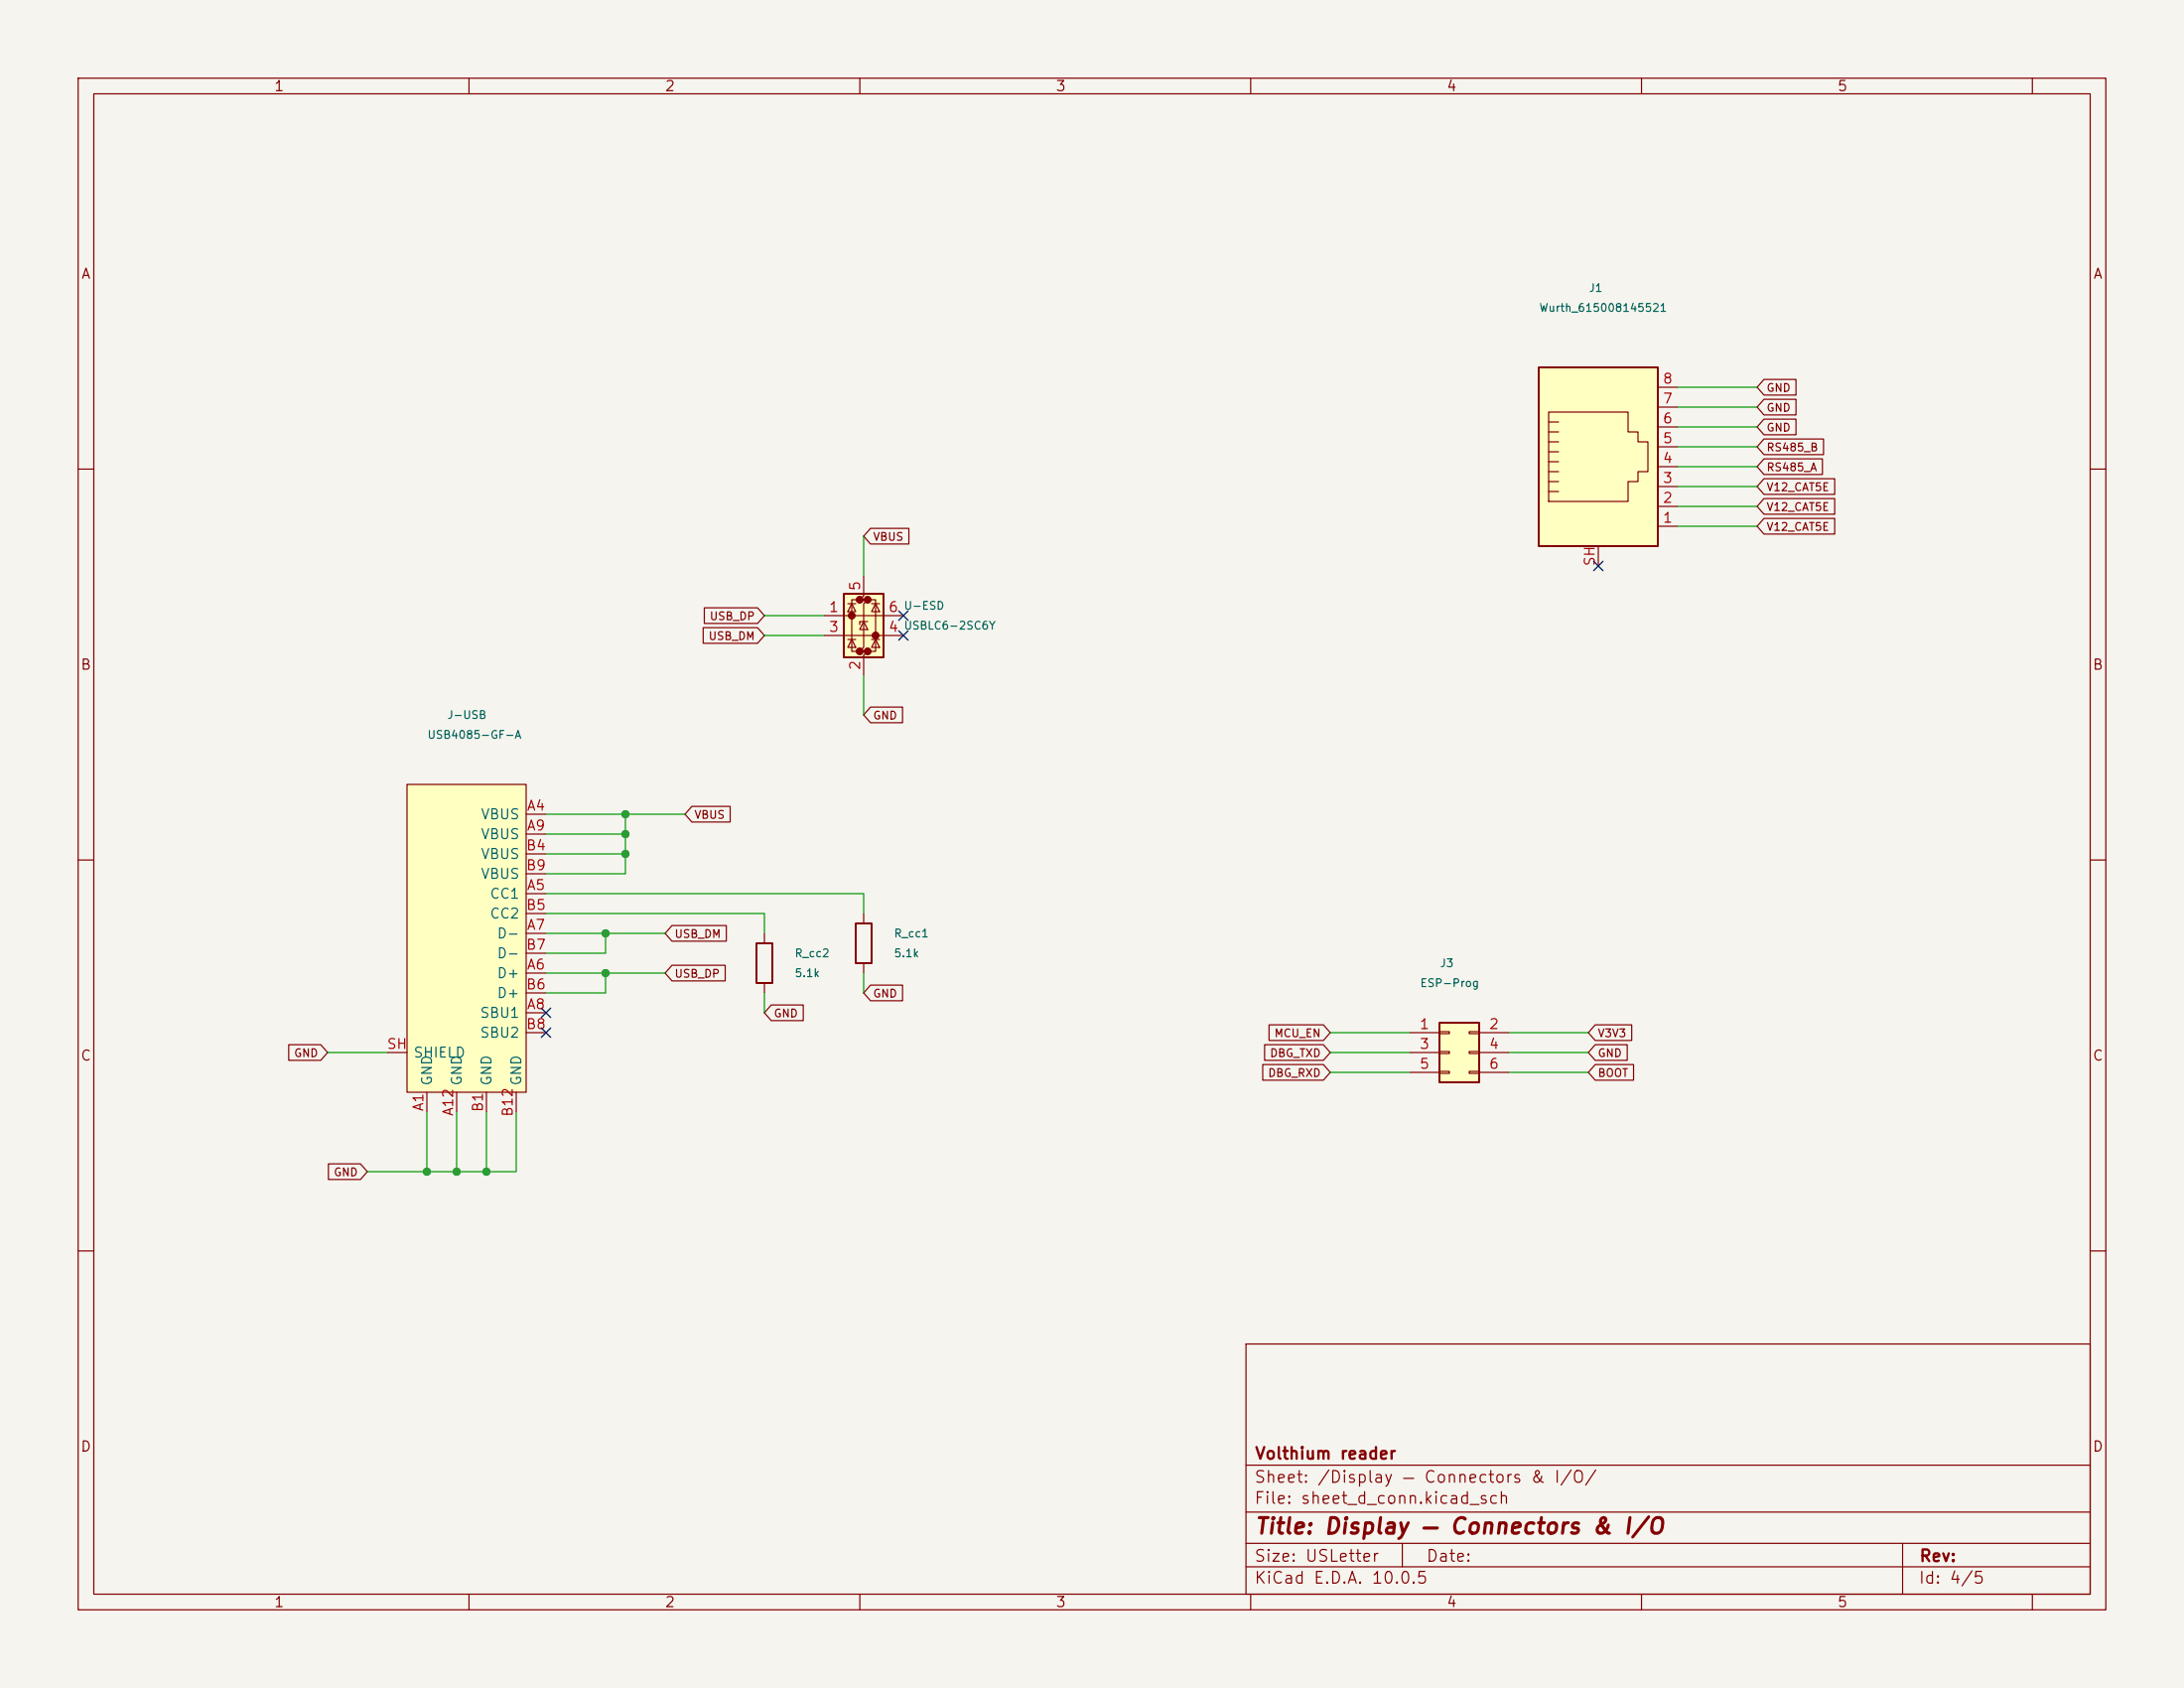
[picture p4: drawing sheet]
<svg xmlns="http://www.w3.org/2000/svg" width="279mm" height="216mm" viewBox="0 0 279 216" stroke-linecap="round" stroke-linejoin="round" font-family="sans-serif">
<path d="M0 0h279.4v215.9h-279.4z" fill="#f5f4ef" stroke="#f5f4ef" stroke-width=".13"/>
<g fill="none" stroke="#840000" stroke-width=".15">
<path d="M10 10h259.4v195.9h-259.4zM12 12h255.4v191.9h-255.4zM60 10v2M110 10v2M160 10v2M210 10v2M260 10v2M10 60h2M267.4 60h2M10 110h2M267.4 110h2M10 160h2"/>
<path d="M159.4 171.9h108v32h-108zM267.4 160h2M159.4 197.4h108M159.4 193.4h108M159.4 187.4h108M179.4 197.4v3M243.4 197.4v6.5M60 203.9v2M110 203.9v2M159.4 200.4h108M160 203.9v2M210 203.9v2"/>
<path d="M260 203.9v2"/>
</g>
<path d="M196.8 47h15.3v22.9h-15.3z" fill="#ffffc2"/>
<g fill="none" stroke="#840000" stroke-width=".15">
<path d="M198.1 57.8h1.3M198.1 59.1h1.3M198.1 52.7h10.2v2.5h1.2v1.3h1.3v3.8h-1.3v1.3h-1.2v2.5h-10.2zM198.1 56.5h1.3M198.1 54h1.3M198.1 55.2h1.3M212.1 59.7h2.5M212.1 57.2h2.5M212.1 54.6h2.5M212.1 52.1h2.5M212.1 49.5h2.5M198.1 60.3h1.3"/>
<path d="M198.1 61.6h1.3M198.1 62.9h1.3M204.5 69.9v2.5M212.1 67.3h2.5M212.1 64.8h2.5M212.1 62.2h2.5"/>
</g>
<path d="M196.8 47h15.3v22.9h-15.3z" fill="none" stroke="#840000" stroke-width=".25"/>
<path d="M52.1 100.3h15.2v39.4h-15.2z" fill="#ffffc2"/>
<g fill="none" stroke="#840000" stroke-width=".15">
<path d="M52.1 100.3h15.2v39.4h-15.2zM67.3 104.1h2.5M67.3 114.3h2.5M67.3 119.4h2.5M67.3 106.7h2.5M67.3 109.2h2.5M67.3 116.8h2.5M67.3 111.8h2.5M49.5 134.6h2.6M54.6 139.7v2.5M58.4 139.7v2.5M62.2 139.7v2.5"/>
<path d="M66 139.7v2.5M67.3 124.5h2.5M67.3 129.5h2.5M67.3 127h2.5M67.3 121.9h2.5M67.3 132.1h2.5"/>
</g>
<path d="M184.1 130.8h5.1v7.6h-5.1z" fill="#ffffc2"/>
<path d="M184.1 130.8h5.1v7.6h-5.1z" fill="none" stroke="#840000" stroke-width=".25"/>
<path d="M180.3 132.1h3.8M180.3 134.6h3.8M180.3 137.2h3.8M184.1 132h1.3v.2h-1.3zM184.1 134.5h1.3v.2h-1.3zM184.1 137h1.3v.3h-1.3zM188 132h1.2v.2h-1.2zM188 134.5h1.2v.2h-1.2zM188 137h1.2v.3h-1.2zM189.2 132.1h3.8M189.2 134.6h3.8M189.2 137.2h3.8" fill="none" stroke="#840000" stroke-width=".15"/>
<path d="M107.9 75.9h5.1v8.2h-5.1z" fill="#ffffc2"/>
<g fill="#840000" stroke="#840000" stroke-width=".51">
<circle cx="109" cy="78.7" r=".25"/>
<circle cx="110" cy="76.7" r=".25"/>
<circle cx="110" cy="83.3" r=".25"/>
<circle cx="111" cy="76.7" r=".25"/>
<circle cx="111" cy="83.3" r=".25"/>
<circle cx="112" cy="81.3" r=".25"/>
</g>
<g fill="none" stroke="#840000" stroke-width=".15">
<path d="M225.7 58.7h7.4v2h-7.4l-.9-1zM225.7 56.1h7.6v2.1h-7.6l-.9-1zM225.7 53.6h4.1v2h-4.1l-.9-1zM225.7 51.1h4.1v2h-4.1l-.9-1zM225.7 48.5h4.1v2h-4.1l-.9-1zM90.1 77.7h6.8l.9 1-.9 1h-6.8zM105.4 78.7h10.2M108.5 77.2h1M109 77.2l.5 1h-1zM110 76.7h-1v6.6h1M110.5 73.7v2.5l-.5 .5h1l-.5 .5v5.6l-.5 .5h1l-.5 .5v2.6M110.5 79.5l.5 1h-1z"/>
<path d="M111 79.5h-1v.4M111 76.7h1v6.6h-1M111.4 67.6h4.9v2h-4.9l-.9-1zM111.5 77.2h1M112 77.2l.5 1h-1zM225.7 61.2h9v2h-9l-.9-1zM225.7 66.3h9v2h-9l-.9-1zM225.7 63.8h9v2h-9l-.9-1zM90 80.3h6.9l.9 1-.9 1h-6.9zM105.4 81.3h10.2M108.5 81.8h1M109 81.8l.5 1h-1z"/>
<path d="M111.4 90.4h4.1v2h-4.1l-.9-1zM111.5 81.8h1M112 81.8l.5 1h-1zM86 118.4h6.9v2h-6.9l-.9-1zM88.5 103.1h4.9v2h-4.9l-.9-1zM97.8 119.4v1.3M110.5 116.8v1.3M36.9 133.6h4.1l.9 1-.9 1h-4.1zM86 123.5h6.8v2h-6.8l-.9-1zM97.8 125.7v1.3M98.7 128.5h4.1v2h-4.1l-.9-1zM110.5 123.2v1.3"/>
<path d="M111.4 126h4.1v2h-4.1l-.9-1zM161.5 136.2h7.8l.9 1-.9 1h-7.8zM161.8 133.6h7.5l.9 1-.9 1h-7.5zM162.3 131.1h7l.9 1-.9 1h-7zM204.1 133.6h4.1v2h-4.1l-.9-1zM204.1 131.1h4.6v2h-4.6l-.9-1zM204.1 136.2h4.9v2h-4.9l-.9-1zM42 148.9h4.1l.9 1-.9 1h-4.1z"/>
</g>
<path d="M107.9 75.9h5.1v8.2h-5.1zM109.5 118.1h2v5.1h-2zM96.8 120.7h2v5h-2z" fill="none" stroke="#840000" stroke-width=".25"/>
<g fill="none" stroke="#009600" stroke-width=".15">
<path d="M214.6 59.7h10.2M214.6 57.2h10.2M214.6 54.6h10.2M214.6 52.1h10.2M214.6 49.5h10.2M97.8 78.7h7.6M110.5 68.6v5.1M214.6 67.3h10.2M214.6 64.8h10.2M214.6 62.2h10.2M97.8 81.3h7.6M110.5 86.4v5"/>
<path d="M69.8 114.3h40.7v2.5M69.8 104.1h17.8M69.8 106.7h10.2M69.8 109.2h10.2M69.8 119.4h15.3M69.8 116.8h28v2.6M77.5 119.4v2.5h-7.7M80 104.1v7.7h-10.2M41.9 134.6h7.6M69.8 124.5h15.3M77.5 124.5v2.5h-7.7M97.8 127v2.5"/>
<path d="M110.5 124.5v2.5M170.2 134.6h10.1M170.2 132.1h10.1M170.2 137.2h10.1M193 134.6h10.2M193 132.1h10.2M193 137.2h10.2M54.6 142.2v7.7M58.4 142.2v7.7M62.2 142.2v7.7M66 142.2v7.7h-19"/>
</g>
<path d="M115 78.1l1.2 1.2M116.2 78.1l-1.2 1.2M203.9 71.8l1.2 1.2M205.1 71.8l-1.2 1.2M115 80.7l1.2 1.2M116.2 80.7l-1.2 1.2M69.2 131.5l1.3 1.2M69.2 128.9l1.3 1.2M70.5 131.5l-1.3 1.2M70.5 128.9l-1.3 1.2" fill="none" stroke="#000084" stroke-width=".15"/>
<g fill="#009600" stroke="#009600" stroke-width=".13">
<circle cx="62.2" cy="149.9" r=".46"/>
<circle cx="77.5" cy="124.5" r=".46"/>
<circle cx="77.5" cy="119.4" r=".46"/>
<circle cx="80" cy="109.2" r=".46"/>
<circle cx="54.6" cy="149.9" r=".46"/>
<circle cx="58.4" cy="149.9" r=".46"/>
<circle cx="80" cy="106.7" r=".46"/>
<circle cx="80" cy="104.1" r=".46"/>
</g>
<text font-size="2" fill="#840000" x="160.4" y="196.7">Title: Display — Connectors &amp; I/O</text>
<g font-size="1.5" fill="#840000">
<text x="160.4" y="190">Sheet: /Display — Connectors &amp; I/O/</text>
<text x="160.4" y="187">Volthium reader</text>
<text x="160.4" y="192.7">File: sheet_d_conn.kicad_sch</text>
<text x="160.4" y="202.9">KiCad E.D.A. 10.0.5</text>
<text x="160.4" y="200.1">Size: USLetter</text>
<text x="182.4" y="200.1">Date:</text>
<text x="245.4" y="202.9">Id: 4/5</text>
<text x="245.4" y="200.1">Rev:</text>
</g>
<g font-size="1.3" fill="#840000">
<text x="35" y="12">1</text>
<text x="85" y="12">2</text>
<text x="135" y="12">3</text>
<text x="185" y="12">4</text>
<text x="235" y="12">5</text>
<text x="10.3" y="36">A</text>
<text x="267.7" y="36">A</text>
<text x="10.2" y="86">B</text>
<text x="267.6" y="86">B</text>
<text x="10.2" y="136">C</text>
<text x="267.6" y="136">C</text>
<text x="10.2" y="186">D</text>
<text x="267.6" y="186">D</text>
<text x="35" y="205.9">1</text>
<text x="85" y="205.9">2</text>
<text x="135" y="205.9">3</text>
<text x="185" y="205.9">4</text>
<text x="235" y="205.9">5</text>
</g>
<g font-size="1.3" fill="#a90000">
<text x="212.6" y="51.9">7</text>
<text x="212.6" y="49.4">8</text>
<text x="212.6" y="59.6">4</text>
<text x="212.6" y="57">5</text>
<text x="212.6" y="54.5">6</text>
<text x="212.6" y="64.6">2</text>
<text x="212.6" y="62.1">3</text>
<text x="212.6" y="67.2">1</text>
<text x="110.4" y="75.7" transform="rotate(-90 110.4 75.7)">5</text>
<text x="204.3" y="72.5" transform="rotate(-90 204.3 72.5)">SH</text>
<text x="105.9" y="78.6">1</text>
<text x="105.9" y="81.1">3</text>
<text x="113.6" y="81.1">4</text>
<text x="113.6" y="78.6">6</text>
<text x="110.4" y="85.8" transform="rotate(-90 110.4 85.8)">2</text>
<text x="67.3" y="104">A4</text>
<text x="67.3" y="106.5">A9</text>
<text x="67.2" y="109.1">B4</text>
<text x="67.2" y="111.6">B9</text>
<text x="67.2" y="116.7">B5</text>
<text x="67.3" y="114.2">A5</text>
<text x="67.3" y="119.2">A7</text>
<text x="67.2" y="121.8">B7</text>
<text x="67.3" y="124.3">A6</text>
<text x="67.2" y="126.9">B6</text>
<text x="67.2" y="131.9">B8</text>
<text x="67.3" y="129.4">A8</text>
<text x="181.5" y="131.9">1</text>
<text x="190.4" y="131.9">2</text>
<text x="49.4" y="134.5">SH</text>
<text x="181.5" y="134.5">3</text>
<text x="181.5" y="137">5</text>
<text x="190.4" y="134.5">4</text>
<text x="190.4" y="137">6</text>
<text x="54.5" y="142.2" transform="rotate(-90 54.5 142.2)">A1</text>
<text x="58.3" y="142.9" transform="rotate(-90 58.3 142.9)">A12</text>
<text x="62.1" y="142.3" transform="rotate(-90 62.1 142.3)">B1</text>
<text x="65.9" y="142.9" transform="rotate(-90 65.9 142.9)">B12</text>
</g>
<g font-size="1.3" fill="#006464">
<text x="61.4" y="105.1">VBUS</text>
<text x="61.4" y="107.6">VBUS</text>
<text x="61.4" y="110.2">VBUS</text>
<text x="61.4" y="112.7">VBUS</text>
<text x="62.6" y="115.3">CC1</text>
<text x="62.6" y="117.8">CC2</text>
<text x="63.5" y="125.4">D+</text>
<text x="63.5" y="120.3">D-</text>
<text x="63.5" y="122.9">D-</text>
<text x="61.3" y="130.5">SBU1</text>
<text x="63.5" y="128">D+</text>
<text x="52.8" y="135.6">SHIELD</text>
<text x="61.3" y="133">SBU2</text>
<text x="55.6" y="139" transform="rotate(-90 55.6 139)">GND</text>
<text x="59.4" y="139" transform="rotate(-90 59.4 139)">GND</text>
<text x="63.2" y="139" transform="rotate(-90 63.2 139)">GND</text>
<text x="67" y="139" transform="rotate(-90 67 139)">GND</text>
</g>
<g font-size="1" fill="#006464">
<text x="196.8" y="40.1">Wurth_615008145521</text>
<text x="203.2" y="37.6">J1</text>
<text x="115.6" y="78.2">U-ESD</text>
<text x="115.6" y="80.8">USBLC6-2SC6Y</text>
<text x="54.6" y="94.7">USB4085-GF-A</text>
<text x="57.1" y="92.2">J-USB</text>
<text x="101.6" y="122.7">R_cc2</text>
<text x="101.6" y="125.2">5.1k</text>
<text x="114.3" y="120.1">R_cc1</text>
<text x="114.3" y="122.7">5.1k</text>
<text x="184.1" y="123.9">J3</text>
<text x="181.6" y="126.5">ESP-Prog</text>
</g>
<g font-size="1" fill="#840000">
<text x="225.9" y="52.9">GND</text>
<text x="225.9" y="50.4">GND</text>
<text x="225.9" y="58">RS485_B</text>
<text x="225.9" y="55.4">GND</text>
<text x="225.9" y="63.1">V12_CAT5E</text>
<text x="225.9" y="65.6">V12_CAT5E</text>
<text x="225.9" y="60.5">RS485_A</text>
<text x="111.6" y="69.4">VBUS</text>
<text x="225.9" y="68.1">V12_CAT5E</text>
<text x="90.6" y="82.1">USB_DM</text>
<text x="90.7" y="79.6">USB_DP</text>
<text x="111.6" y="92.3">GND</text>
<text x="88.8" y="105">VBUS</text>
<text x="86.2" y="125.3">USB_DP</text>
<text x="86.2" y="120.2">USB_DM</text>
<text x="98.9" y="130.4">GND</text>
<text x="111.6" y="127.8">GND</text>
<text x="37.5" y="135.4">GND</text>
<text x="162.1" y="138">DBG_RXD</text>
<text x="162.4" y="135.4">DBG_TXD</text>
<text x="162.9" y="132.9">MCU_EN</text>
<text x="204.3" y="135.4">GND</text>
<text x="204.3" y="132.9">V3V3</text>
<text x="204.3" y="138">BOOT</text>
<text x="42.6" y="150.7">GND</text>
</g>
</svg>
